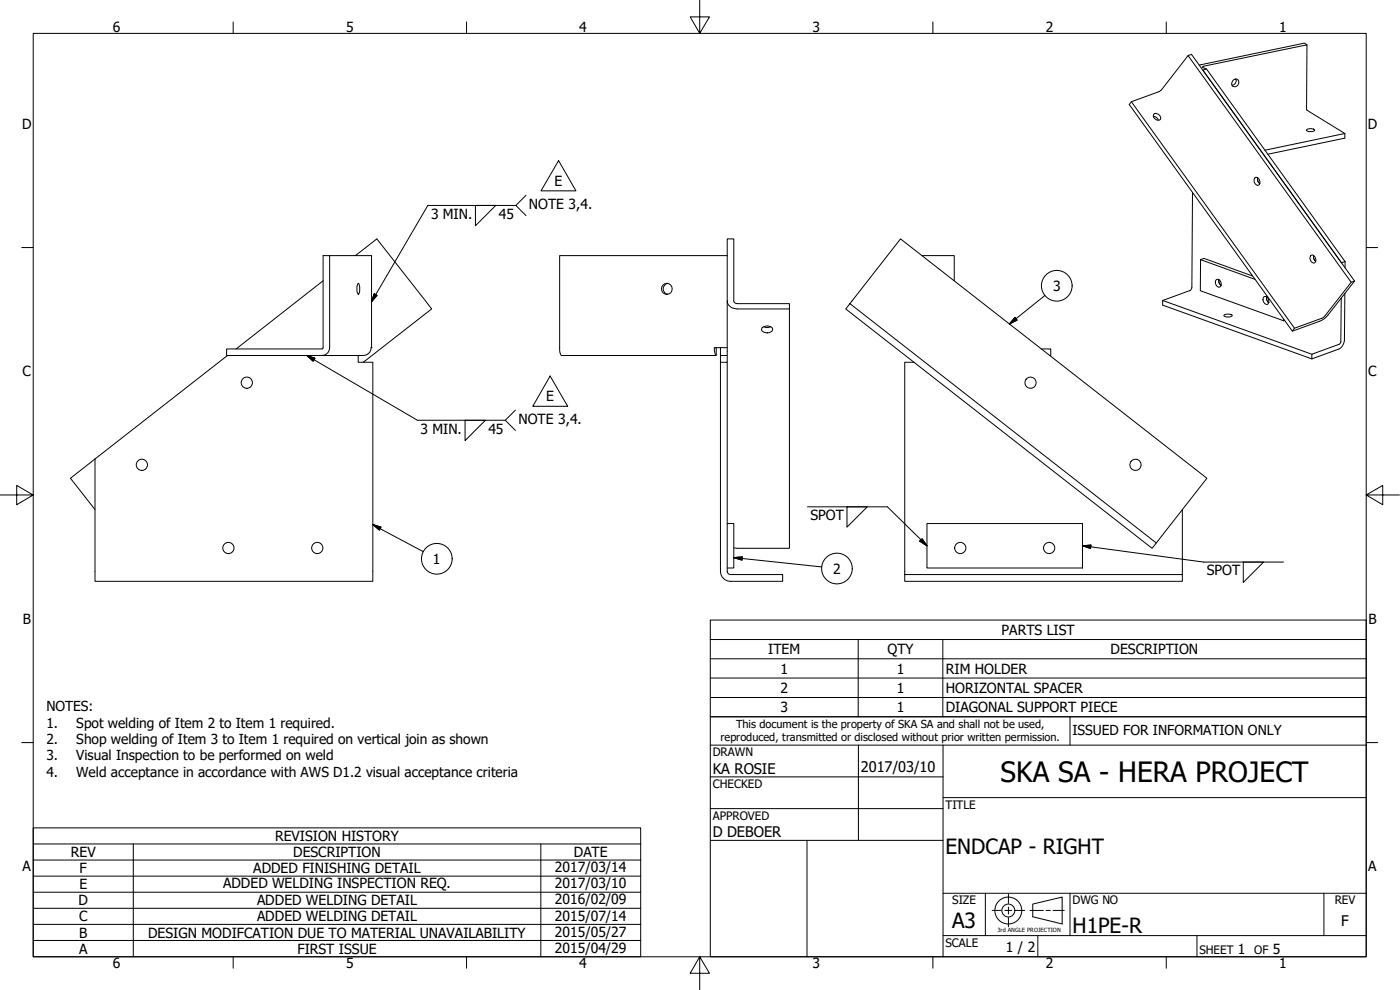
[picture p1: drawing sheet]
<svg xmlns="http://www.w3.org/2000/svg" width="420mm" height="297mm" viewBox="0 0 420 297" stroke-linecap="round" stroke-linejoin="round" font-family="sans-serif">
<!-- layer: Visible (ANSI) -->
<g fill="none" stroke="#000" stroke-width=".3">
<path d="M356.6 16.7l-8.2 10.4-.7 .4-8.2 3-.6 .9 49 68 8.1-3 1.4-.8 1.2-1.1 7.9-10.2-48.9-68-1 .4 48.9 68M392.2 13.4l-.7-.5-31.6 6.6M339.5 30.5l49 68M346.1 34.9l.8 .2 .8 1M346.3 34.3a1.36 1.36 0 0 1 1.5 .1 1.36 1.36 0 0 1 .4 1.5 1.36 1.36 0 0 1-1.5-.2 1.36 1.36 0 0 1-.4-1.4zM362.1 20.7l-1.1 .4 41.6 57.8 1.1-.4M370 24.2a1.03 1.03 0 0 1 1.5-.2 1.03 1.03 0 0 1 0 1.6 1.03 1.03 0 0 1-1.6 .2 1.03 1.03 0 0 1 .1-1.6zM370.9 23.7a1.4 1.4 0 0 1-1.1 1.9M392 39a2.04 2.04 0 0 1 2.6 0 2.04 2.04 0 0 1-2.6 0zM357.9 57.8l-.3 28.7-.5 .7-8.2 3v1.4l44.8 16.1 8.2-3 1.1-1.1 .5-1.6 .1-13.9M376.8 53.2a1.38 1.38 0 0 1 1.2 .9 1.38 1.38 0 0 1-.3 1.4 1.33 1.33 0 0 1-1.3-.8 1.33 1.33 0 0 1 .4-1.5zM377.4 53.3l.2 1.2 .5 .6"/>
<path d="M380.5 46.3l23.1-4.8v-1.4l-11.4-7.2v-19.5l-30.9 6.5-.4 .3 1.2 .5 41.6 57.8M403.6 40.1l-24 5M98.9 76.7h12.6l-.1 27.6M106.7 76.7l6.4-5 16.4 21-20.5 16M218.2 76.7h-50.2v28.4v.6l.5 1h46.4v-2.4M218.2 71.7h2v18.6a1 1 0 0 0 1 .8h15.7v1.6h-15.7a2.75 2.75 0 0 1-3-2.4zM276.7 76.7h9.7v7.6M360.3 77.9l16.3 5.9M393.3 76.8l.3-.2a1.36 1.36 0 0 1 1.2 .8 1.36 1.36 0 0 1-.3 1.5 1.42 1.42 0 0 1-1.2-2.1zM394.2 76.6v.8l.6 1M403.7 78.5v1.7M97 84.3l-26.1 20.4"/>
<path d="M107.4 85.1l.2-.1a3.8 3.8 0 0 1 0 3.3 3.1 3.1 0 0 1-.2-3.2zM200.4 85a1.67 1.67 0 0 0-1.4 1.7 1.67 1.67 0 0 0 1.4 1.6M218.2 90.3v16.4h-2v-2.4M228.7 98.4a2 2 0 0 1 3.2 .5 1.9 1.9 0 0 1-3.4 0zM229.2 98a2.29 2.29 0 0 0 2.1 0M236.9 92.7v71.8l-16.7-.1M255.1 91.1l91.9 71.8-1.2 1.6-92-71.8zM255.1 91.1l15.2-19.4 91.9 71.8-15.2 19.4M348.9 90.2l44.8 16.1M365 83.9a1.22 1.22 0 0 1 1.4 .7 1.22 1.22 0 0 1-.4 1.6 1.41 1.41 0 0 1-1-2.3zM365.8 83.9l.2 1.2 .5 .5M367.4 94.5l1.2-.3 .8 .1 .4 .4a2.04 2.04 0 0 1-2.5 0z"/>
<path d="M375.9 82.8l-14.6-5.3-1 .4-.1 9.3 25.1 9.1M379.3 89.1a1.28 1.28 0 0 1 1.4 .7 1.28 1.28 0 0 1-.4 1.6 1.48 1.48 0 0 1-1-2.3zM380.2 89.1l-.1 .7 .7 1M385.3 95.8v.5l.2-.1M402.5 89.5l-.1 13.2-.5 .6-8.2 3v1.4M406.5 84.3l-1 .4-8.3 10.5-8.7 3.3-.6 .9M68.3 106.7l-39.8 31M107.5 106.7v2h4.4v65.7h-83.4v-36.7M111.4 104.3a2.32 2.32 0 0 1-2.3 2.4h-41.1v-2l28.9-.1 .1-27.9h1.9v27.6a2.32 2.32 0 0 1-2.3 2.4M111.4 104.3h.1M216.2 106.7v2h2v-2M216.2 108.7v62.7a3 3 0 0 0 3 3h15.7v-2h-15.7a.99 .99 0 0 1-1-1v-62.7"/>
<path d="M218.2 104.3h-3.8l.1 1.4 .4 1M274.3 108.7h-2.8v63.7M312.5 104.7h2.8v2h-.2M28.5 137.7l-7.4 5.8 7.4 9.4M218.2 157.1h2v13.3h-2M278.2 157.1h46.7v13.3h-46.7zM354.8 152.9v19.5M271.5 172.4h83.3v2h-83.3z"/>
<circle cx="200.1" cy="86.7" r="1.64"/>
<circle cx="74.1" cy="114.8" r="1.68"/>
<circle cx="309.3" cy="114.8" r="1.68"/>
<circle cx="42.6" cy="139.5" r="1.68"/>
<circle cx="340.8" cy="139.5" r="1.68"/>
<circle cx="68.5" cy="164.4" r="1.68"/>
<circle cx="95.2" cy="164.4" r="1.68"/>
<circle cx="288.2" cy="164.4" r="1.68"/>
<circle cx="314.9" cy="164.4" r="1.68"/>
</g>
<!-- layer: Symbol (ANSI) -->
<g fill="none" stroke="#000" stroke-width=".3">
<path d="M157.9 58.6l-3.1 3 3.1 3.1M167.6 48.2l5.2 9.1h-10.4zM142.7 61.6h6.1l-6.1 6.1zM154.8 61.6h-26.4l-16.9 28.9M112.3 88.1l.9 .5-1.7 1.9zM304.6 95.2l.6 .9-2.2 1.1zM313.6 88.6l-10.6 8.6M92.1 106.7l2.4 .8-.5 .9zM92.1 106.7l33.2 19.4h26.3M165.1 112.8l5.3 9.1h-10.5zM139.6 126.1h6.1l-6.1 6.1zM154.7 123l-3.1 3.1 3.1 3"/>
<path d="M111.9 157.4l2.4 .8-.4 .9zM111.9 157.4l15.2 8.1M242.3 152.1h24l11.9 11.7M254.2 152.1h6.1l-6.1 6.1zM220.2 167.3l2.6-.2-.1 1zM220.2 167.3l26.4 2.8M276.7 161.7l1.5 2.1-2.2-1.4zM324.9 163.8l2.5-.2-.1 1zM324.9 163.8l36.3 4.8h24M373.1 168.6h6.1l-6.1 6.1zM213.2 191.9v-5.9h196.8v5.9M213.2 191.9h196.8v5.8"/>
<path d="M213.2 191.9v23.2h196.8v-17.4M213.2 197.7h196.8M257.6 191.9v23.2M283 191.9v23.2M213.2 203.4h196.8M213.2 209.3h196.8M10 253.2v-4.8h182.3v4.8M10 258h182.3M40 253.2v33.9M162.3 253.2v33.9M192.3 253.2h-182.3v4.8M192.3 253.2v33.9h-182.3v-29.1"/>
<path d="M10 262.9h182.3M10 267.7h182.3M10 272.5h182.3M10 277.4h182.3M10 282.2h182.3"/>
<circle cx="317.2" cy="85.7" r="4.6"/>
<circle cx="131.1" cy="167.7" r="4.6"/>
<circle cx="251.2" cy="170.6" r="4.6"/>
</g>
<!-- layer: Border (ANSI) -->
<g fill="none" stroke="#000" stroke-width=".3">
<path d="M10 10h400v277.1h-400zM70 6.6v3.4M140 6.6v3.4M210 0v10l-2.9-4.9h5.8l-2.9 4.9M280 6.6v3.4M350 6.6v3.4M6.5 74.3h3.5M410 74.3h3.4M0 148.5h10l-5-2.8v5.7l5-2.9M410 148.5l5 2.9v-5.7l-5 2.8h10M6.5 222.8h3.5M410 222.8h3.4"/>
<path d="M70 287.1v3.4M140 287.1v3.4M210 287.1l2.9 4.9h-5.8l2.9-4.9v9.9M280 287.1v3.4M350 287.1v3.4"/>
</g>
<!-- layer: Title (ANSI) -->
<g fill="none" stroke="#000" stroke-width=".3">
<path d="M213.2 215.1h196.8v72h-196.8zM321.1 215.1v8.5M213.2 233.1h69.8M213.2 223.6h196.8M257.6 223.6v28.5M283 239.3h127M283 223.6v63.5M213.2 242.6h69.8M213.2 252.1h69.8M242.2 252.1v35M283 268h127M295.7 268v12.7"/>
<path d="M321.1 268v12.7M397.3 268v12.7M283 280.7h127M311.5 280.7v6.4M359.2 280.7v6.4"/>
</g>
<!-- layer: Sketch Geometry (ANSI) -->
<g fill="none" stroke="#000" stroke-width=".3">
<path d="M297.8 273.2h2.7M301.6 273.2h2.1M302.6 268.3v2.8M302.6 272.1v2.1M302.6 275.3v2.8M304.7 273.2h2.8M309.1 273.2h4M309.9 271.3l8.9-2.1v8l-8.9-2.1zM313.9 273.2h1.3M316 273.2h3.4"/>
<circle cx="302.6" cy="273.2" r="4"/>
<circle cx="302.6" cy="273.2" r="1.94"/>
</g>
<!-- layer: Symbol (ANSI) -->
<g fill="#000" stroke="#000" stroke-width=".3">
<path d="M112.3 88.1l-.8 2.4zM112.3 88.1l.9 .5-1.7 1.9zM304.6 95.2l-1.6 2zM304.6 95.2l.6 .9-2.2 1.1zM92.1 106.7l2.4 .8zM92.1 106.7l2.4 .8-.5 .9zM111.9 157.4l2.4 .8zM111.9 157.4l2.4 .8-.4 .9zM220.2 167.3l2.6-.2zM220.2 167.3l2.6-.2-.1 1zM276 162.4l2.2 1.4zM276.7 161.7l1.5 2.1-2.2-1.4z"/>
<path d="M324.9 163.8l2.5-.2zM324.9 163.8l2.5-.2-.1 1z"/>
</g>
<text font-size="8.4" x="300.3" y="234.5">SKA SA - HERA PROJECT</text>
<g font-size="6.3">
<text x="283.8" y="256.1">ENDCAP - RIGHT</text>
<text x="285.8" y="278.6">A3</text>
<text x="321.9" y="280">H1PE-R</text>
</g>
<g font-size="4.4">
<text x="213.9" y="232.2">KA ROSIE</text>
<text x="258.4" y="231.6">2017/03/10</text>
<text x="213.9" y="251.3">D DEBOER</text>
<text x="402.5" y="277.9">F</text>
</g>
<g font-size="4.2">
<text x="33.8" y="9.6">6</text>
<text x="103.9" y="9.6">5</text>
<text x="173.9" y="9.6">4</text>
<text x="243.8" y="9.6">3</text>
<text x="313.9" y="9.6">2</text>
<text x="383.9" y="9.6">1</text>
<text x="6.7" y="38.7">D</text>
<text x="410.5" y="38.7">D</text>
<text x="166.4" y="55.7">E</text>
<text x="129.3" y="65.6">3 MIN.</text>
<text x="149.7" y="65.6">45</text>
<text x="158.7" y="62.9">NOTE 3,4.</text>
<text x="316" y="87.3">3</text>
<text x="6.8" y="113">C</text>
<text x="410.7" y="113">C</text>
<text x="164" y="120.4">E</text>
<text x="126.2" y="130.2">3 MIN.</text>
<text x="146.6" y="130.1">45</text>
<text x="155.6" y="127.3">NOTE 3,4.</text>
<text x="243.2" y="156.1">SPOT</text>
<text x="129.9" y="169.2">1</text>
<text x="250" y="172.1">2</text>
<text x="362.1" y="172.6">SPOT</text>
<text x="6.9" y="187.2">B</text>
<text x="300.6" y="190.5">PARTS LIST</text>
<text x="410.7" y="187.2">B</text>
<text x="230.6" y="196.3">ITEM</text>
<text x="266.3" y="196.3">QTY</text>
<text x="333.3" y="196.3">DESCRIPTION</text>
<text x="234.3" y="202.1">1</text>
<text x="269.1" y="202.1">1</text>
<text x="283.8" y="202.1">RIM HOLDER</text>
<text x="234.3" y="207.9">2</text>
<text x="269.1" y="207.9">1</text>
<text x="283.8" y="207.9">HORIZONTAL SPACER</text>
<text x="234.3" y="213.7">3</text>
<text x="269.1" y="213.7">1</text>
<text x="283.8" y="213.7">DIAGONAL SUPPORT PIECE</text>
<text x="21.3" y="257.2">REV</text>
<text x="82.5" y="252.3">REVISION HISTORY</text>
<text x="88" y="257.2">DESCRIPTION</text>
<text x="172.2" y="257.2">DATE</text>
<text x="6.8" y="261.4">A</text>
<text x="23.9" y="262">F</text>
<text x="76" y="262">ADDED FINISHING DETAIL</text>
<text x="166.6" y="261.7">2017/03/14</text>
<text x="410.7" y="261.4">A</text>
<text x="23.8" y="266.8">E</text>
<text x="66.9" y="266.5">ADDED WELDING INSPECTION REQ.</text>
<text x="166.6" y="266.6">2017/03/10</text>
<text x="23.6" y="271.6">D</text>
<text x="77.2" y="271.6">ADDED WELDING DETAIL</text>
<text x="166.6" y="271.4">2016/02/09</text>
<text x="23.7" y="276.5">C</text>
<text x="23.7" y="281.3">B</text>
<text x="44.4" y="281.3">DESIGN MODIFCATION DUE TO MATERIAL UNAVAILABILITY</text>
<text x="77.2" y="276.5">ADDED WELDING DETAIL</text>
<text x="166.6" y="276.2">2015/07/14</text>
<text x="166.6" y="281">2015/05/27</text>
<text x="23.7" y="286.2">A</text>
<text x="89.3" y="286.1">FIRST ISSUE</text>
<text x="166.6" y="285.9">2015/04/29</text>
<text x="301.9" y="285.6">1 / 2</text>
<text x="371.5" y="286.2">1</text>
<text x="382" y="286.2">5</text>
<text x="33.8" y="290.5">6</text>
<text x="103.9" y="290.5">5</text>
<text x="173.9" y="290.5">4</text>
<text x="243.8" y="290.5">3</text>
<text x="313.9" y="290.5">2</text>
<text x="383.9" y="290.5">1</text>
</g>
<g font-size="4.1">
<text x="13.9" y="213.3">NOTES:</text>
<text x="13.9" y="218.3">1.</text>
<text x="22.9" y="218.3">Spot welding of Item 2 to Item 1 required.</text>
<text x="321.9" y="220.5">ISSUED FOR INFORMATION ONLY</text>
<text x="13.9" y="223.3">2.</text>
<text x="22.9" y="223.3">Shop welding of Item 3 to Item 1 required on vertical join as shown</text>
<text x="13.9" y="228.1">3.</text>
<text x="13.9" y="233.1">4.</text>
<text x="22.9" y="228.1">Visual Inspection to be performed on weld</text>
<text x="22.9" y="233.1">Weld acceptance in accordance with AWS D1.2 visual acceptance criteria</text>
</g>
<g font-size="3.5">
<text x="213.9" y="226.9">DRAWN</text>
<text x="213.9" y="236.4">CHECKED</text>
<text x="213.9" y="245.9">APPROVED</text>
<text x="283.8" y="242.6">TITLE</text>
<text x="285.8" y="271.3">SIZE</text>
<text x="321.9" y="271.3">DWG NO</text>
<text x="400.6" y="271.3">REV</text>
<text x="283.8" y="284">SCALE</text>
<text x="360" y="286.2">SHEET</text>
<text x="376.4" y="286.2">OF</text>
</g>
<g font-size="3.3">
<text x="220.9" y="218.4">This document is the property of SKA SA and shall not be used,</text>
<text x="216.3" y="222.4">reproduced, transmitted or disclosed without prior written permission.</text>
</g>
<text font-size="1.7" x="299.3" y="279.6">3rd ANGLE PROJECTION</text>
</svg>
